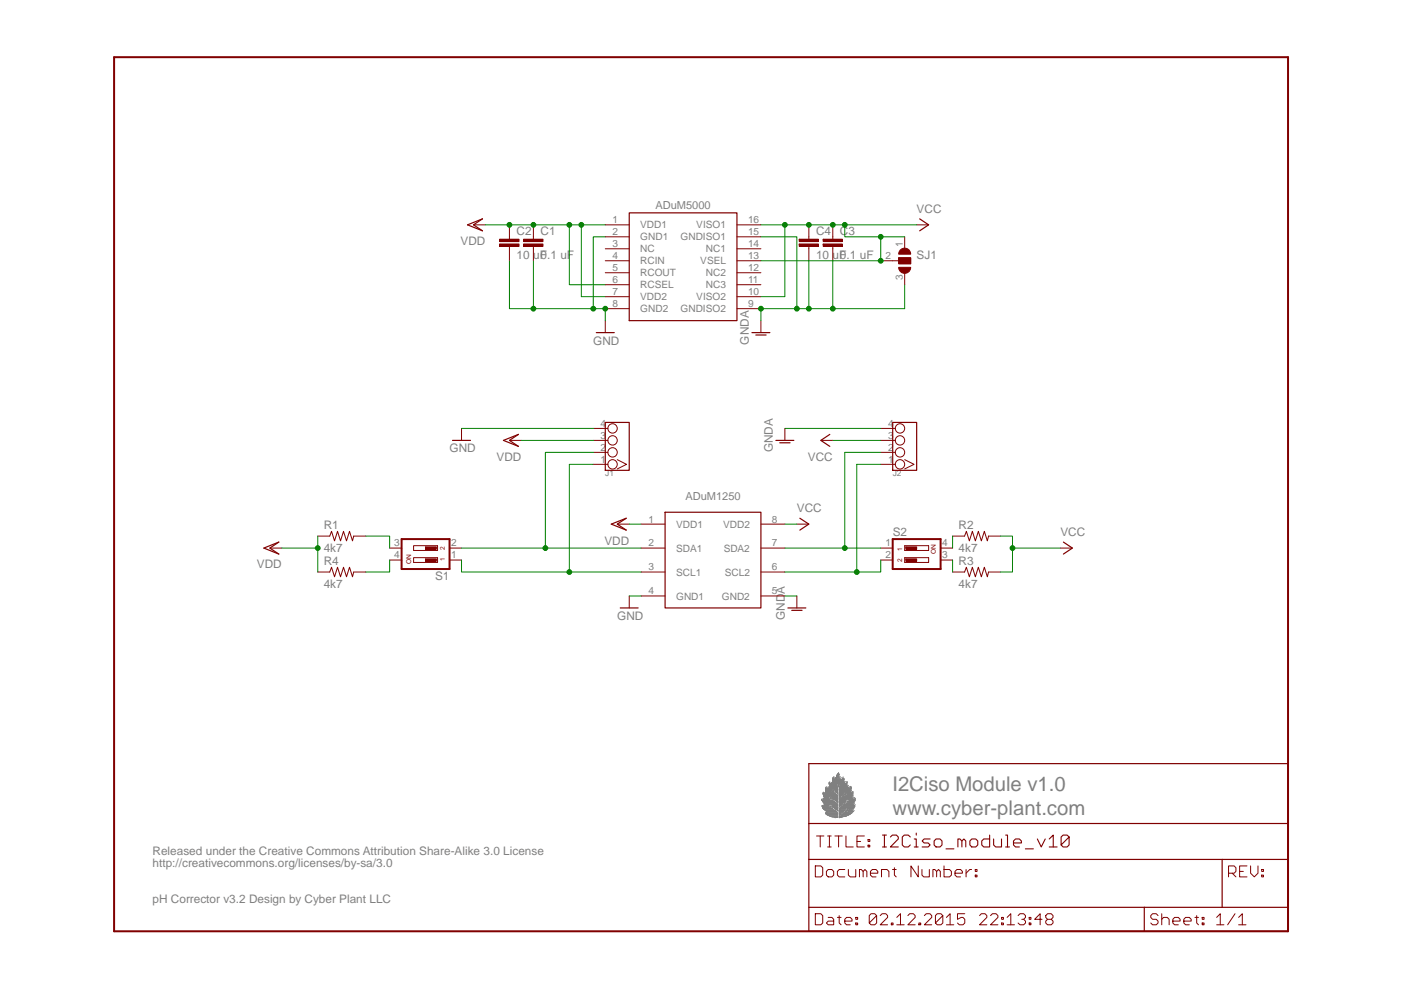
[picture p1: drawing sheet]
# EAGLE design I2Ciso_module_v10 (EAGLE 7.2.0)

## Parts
C1  0.1 uF  CAP1206  [1206]
C2  10 uF  CAP1206  [1206]
C3  0.1 uF  CAP1206  [1206]
C4  10 uF  CAP1206  [1206]
J1  TWIG-4P-2.090D  [4P-2.0-90D]
J2  TWIG-4P-2.090D  [4P-2.0-90D]
R1  4k7  RESISTOR1206  [1206]
R2  4k7  RESISTOR1206  [1206]
R3  4k7  RESISTOR1206  [1206]
R4  4k7  RESISTOR1206  [1206]
S1  DS02  [DS-02]
S2  DS02  [DS-02]
SJ1  SJ2W  [SJ_2]
U$3  ADUM1251  [SO8]
U$4  ADUM5000  [SO-16W]

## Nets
GND: C1.2 C2.2 J1.4 U$3.4(GND1) U$4.2(GND1) U$4.8(GND2)
GNDA: C3.2 C4.2 J2.4 SJ1.3 U$3.5(GND2) U$4.9(GNDISO2) U$4.15(GNDISO1)
N$3: J1.2 S1.2 U$3.2(SDA1)
N$5: R3.1 S2.3
N$6: J1.1 S1.1 U$3.3(SCL1)
N$9: R2.1 S2.4
N$10: J2.2 S2.1 U$3.7(SDA2)
N$25: J2.1 S2.2 U$3.6(SCL2)
N$30: R1.2 S1.3
N$32: R4.2 S1.4
VDD1: C1.1 C2.1 J1.3 R1.1 R4.1 U$3.1(VDD1) U$4.1(VDD1) U$4.6(RCSEL) U$4.7(VDD2) ; supply symbol labelled VDD
VDD2: C3.1 C4.1 J2.3 R2.2 R3.2 SJ1.1 SJ1.2 U$3.8(VDD2) U$4.10(VISO2) U$4.13(VSEL) U$4.16(VISO1) ; supply symbol labelled VCC
Unconnected: U$4.3(NC) U$4.4(RCIN) U$4.5(RCOUT) U$4.11(NC3) U$4.12(NC2) U$4.14(NC1)

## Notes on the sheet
- I2Ciso Module v1.0
- www.cyber-plant.com
- Released under the Creative Commons Attribution Share-Alike 3.0 License
- http://creativecommons.org/licenses/by-sa/3.0
- pH Corrector v3.2 Design by Cyber Plant LLC
